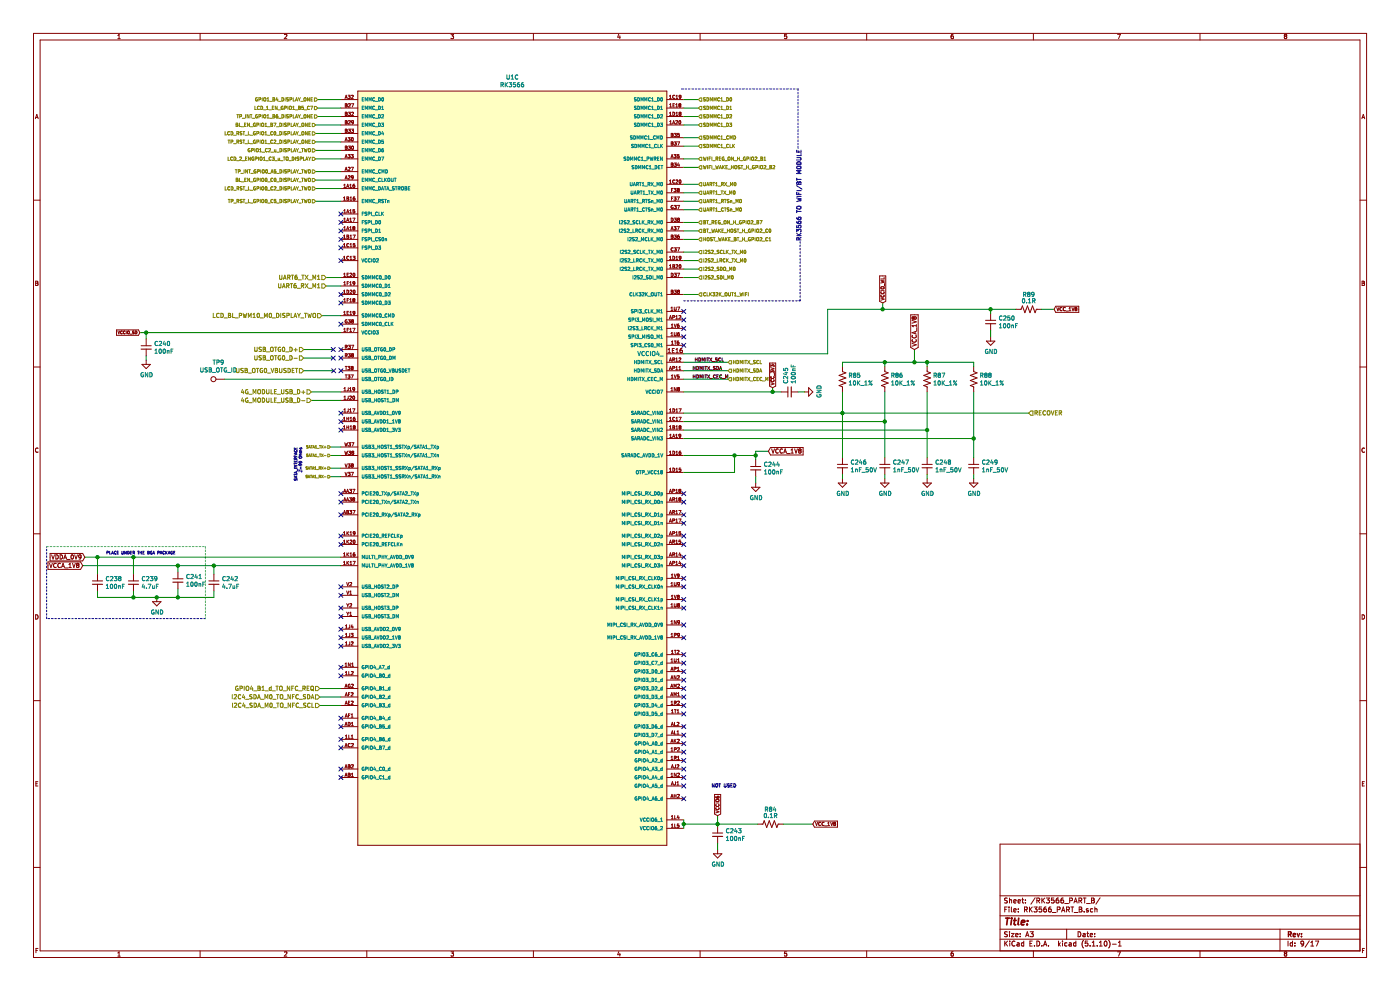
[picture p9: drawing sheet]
EESchema Schematic File Version 4
EELAYER 30 0
EELAYER END
$Descr A3 16535 11693
encoding utf-8
Sheet 9 17
Title ""
Date ""
Rev ""
Comp ""
Comment1 ""
Comment2 ""
Comment3 ""
Comment4 ""
$EndDescr
Text HLabel 8250 1175 2    39   Input ~ 0
SDMMC1_D0
Text HLabel 8250 1275 2    39   Input ~ 0
SDMMC1_D1
Text HLabel 8250 1375 2    39   Input ~ 0
SDMMC1_D2
Text HLabel 8250 1475 2    39   Input ~ 0
SDMMC1_D3
Text HLabel 8250 1625 2    39   Input ~ 0
SDMMC1_CMD
Text HLabel 8250 1725 2    39   Input ~ 0
SDMMC1_CLK
Text HLabel 8250 1875 2    39   Input ~ 0
WIFI_REG_ON_H_GPIO2_B1
Text HLabel 8250 1975 2    39   Input ~ 0
WIFI_WAKE_HOST_H_GPIO2_B2
Wire Wire Line
	8075 1175 8250 1175
Wire Wire Line
	8075 1275 8250 1275
Wire Wire Line
	8075 1375 8250 1375
Wire Wire Line
	8075 1475 8250 1475
Wire Wire Line
	8075 1625 8250 1625
Wire Wire Line
	8075 1725 8250 1725
Wire Wire Line
	8075 1875 8250 1875
Wire Wire Line
	8075 1975 8250 1975
Text HLabel 8250 2175 2    39   Input ~ 0
UART1_RX_M0
Wire Wire Line
	8075 2175 8250 2175
Text HLabel 8250 2275 2    39   Input ~ 0
UART1_TX_M0
Wire Wire Line
	8075 2275 8250 2275
Text HLabel 8250 2375 2    39   Input ~ 0
UART1_RTSn_M0
Wire Wire Line
	8075 2375 8250 2375
Text HLabel 8250 2475 2    39   Input ~ 0
UART1_CTSn_M0
Wire Wire Line
	8075 2475 8250 2475
Text HLabel 8250 2625 2    39   Input ~ 0
BT_REG_ON_H_GPIO2_B7
Wire Wire Line
	8075 2625 8250 2625
Text HLabel 8250 2725 2    39   Input ~ 0
BT_WAKE_HOST_H_GPIO2_C0
Wire Wire Line
	8075 2725 8250 2725
Text HLabel 8250 2825 2    39   Input ~ 0
HOST_WAKE_BT_H_GPIO2_C1
Wire Wire Line
	8075 2825 8250 2825
Text HLabel 8250 2975 2    39   Input ~ 0
I2S2_SCLK_TX_M0
Wire Wire Line
	8075 2975 8250 2975
Text HLabel 8250 3075 2    39   Input ~ 0
I2S2_LRCK_TX_M0
Wire Wire Line
	8075 3075 8250 3075
Text HLabel 8250 3175 2    39   Input ~ 0
I2S2_SDO_M0
Wire Wire Line
	8075 3175 8250 3175
Text HLabel 8250 3275 2    39   Input ~ 0
I2S2_SDI_M0
Wire Wire Line
	8075 3275 8250 3275
Text HLabel 8250 3475 2    39   Input ~ 0
CLK32K_OUT1_WIFI
Wire Wire Line
	8075 3475 8250 3475
Wire Notes Line
	8050 1050 9425 1050
Wire Notes Line
	9425 1050 9425 1750
Text Notes 9475 2850 1    50   ~ 10
RK3566 TO WIFI/BT MODULE
Wire Notes Line
	8075 3550 9450 3550
Wire Notes Line
	9450 3550 9450 2850
Text HLabel 3900 5275 0    30   Input ~ 0
SATA1_TX+
Text HLabel 3900 5375 0    30   Input ~ 0
SATA1_TX-
Wire Wire Line
	4025 5275 3900 5275
Wire Wire Line
	3900 5375 4025 5375
Text HLabel 3900 5525 0    30   Input ~ 0
SATA1_RX+
Text HLabel 3900 5625 0    30   Input ~ 0
SATA1_RX-
Wire Wire Line
	4025 5525 3900 5525
Wire Wire Line
	3900 5625 4025 5625
Wire Wire Line
	3750 1375 4025 1375
Wire Wire Line
	4025 1275 3750 1275
Wire Wire Line
	4025 1175 3750 1175
Text HLabel 3750 1175 0    39   Input ~ 0
GPIO1_B4_DISPLAY_ONE
Text HLabel 3750 1275 0    39   Input ~ 0
LCD_1_EN_GPIO1_B5_C7
Text HLabel 3750 1375 0    39   Input ~ 0
TP_INT_GPIO1_B6_DISPLAY_ONE
Text HLabel 3725 1475 0    39   Input ~ 0
BL_EN_GPIO1_B7_DISPLAY_ONE
Wire Wire Line
	4025 1475 3725 1475
Text HLabel 3725 1575 0    39   Input ~ 0
LCD_RST_L_GPIO1_C0_DISPLAY_ONE
Text HLabel 3725 1675 0    39   Input ~ 0
TP_RST_L_GPIO1_C2_DISPLAY_ONE
Wire Wire Line
	4025 1575 3725 1575
Wire Wire Line
	3725 1675 4025 1675
Text HLabel 3675 4625 0    50   Input ~ 0
4G_MODULE_USB_D+
Text HLabel 3675 4725 0    50   Input ~ 0
4G_MODULE_USB_D-
Wire Wire Line
	4025 4625 3675 4625
Wire Wire Line
	3675 4725 4025 4725
Text HLabel 3850 3375 0    50   Input ~ 0
UART6_RX_M1
Text HLabel 3850 3275 0    50   Input ~ 0
UART6_TX_M1
Wire Wire Line
	4025 3275 3850 3275
Wire Wire Line
	3850 3375 4025 3375
Text GLabel 1650 3925 0    33   Input ~ 7
VCCIO_SD
Wire Wire Line
	1650 3925 1725 3925
$Comp
L Device:C_Small C240
U 1 1
P 1725 4100
F 0 "C240" H 1817 4146 50  0000 L CNN
F 1 "100nF" H 1817 4055 50  0000 L CNN
F 2 "Capacitor_SMD:C_0402_1005Metric" H 1725 4100 50  0001 C CNN
F 3 "~" H 1725 4100 50  0001 C CNN
	1    1725 4100
	1    0    0    -1  
$EndComp
Wire Wire Line
	1725 4000 1725 3925
Connection ~ 1725 3925
Wire Wire Line
	1725 3925 4025 3925
$Comp
L OLIMEX_Power:GND #PWR0249
U 1 1
P 1725 4250
F 0 "#PWR0249" H 1725 4000 50  0001 C CNN
F 1 "GND" H 1730 4077 50  0000 C CNN
F 2 "" H 1725 4250 60  0000 C CNN
F 3 "" H 1725 4250 60  0000 C CNN
	1    1725 4250
	1    0    0    -1  
$EndComp
Wire Wire Line
	1725 4250 1725 4200
Text Notes 3575 5275 3    33   ~ 0
SATA_INTERFACE\nZ=90 Ohms
Text HLabel 3775 8225 0    50   Input ~ 0
I2C4_SDA_M0_TO_NFC_SDA
Text HLabel 3775 8325 0    50   Input ~ 0
I2C4_SDA_M0_TO_NFC_SCL
Wire Wire Line
	4025 8225 3775 8225
Wire Wire Line
	3775 8325 4025 8325
Text HLabel 3775 8125 0    50   Input ~ 0
GPIO4_B1_d_TO_NFC_REQ
Wire Wire Line
	4025 8125 3775 8125
Text HLabel 3585 4375 0    50   Input ~ 0
USB_OTG0_VBUSDET
$Comp
L Connector:TestPoint TP9
U 1 1
P 2650 4475
F 0 "TP9" V 2845 4547 50  0000 C CNN
F 1 "USB_OTG_ID" V 2754 4547 50  0000 C CNN
F 2 "TestPoint:TestPoint_Pad_D1.0mm" H 2850 4475 50  0001 C CNN
F 3 "~" H 2850 4475 50  0001 C CNN
	1    2650 4475
	0    -1   -1   0   
$EndComp
Wire Wire Line
	4025 4475 2650 4475
Wire Wire Line
	3935 4375 3585 4375
Text HLabel 3585 4225 0    50   Input ~ 0
USB_OTG0_D-
Text HLabel 3585 4125 0    50   Input ~ 0
USB_OTG0_D+
Wire Wire Line
	3935 4125 3585 4125
Wire Wire Line
	3585 4225 3935 4225
Text HLabel 12150 4875 2    50   Input ~ 0
RECOVER
Wire Wire Line
	12150 4875 9950 4875
$Comp
L Device:R_US R85
U 1 1
P 9950 4475
F 0 "R85" H 10018 4521 50  0000 L CNN
F 1 "10K_1%" H 10018 4430 50  0000 L CNN
F 2 "Resistor_SMD:R_0402_1005Metric" V 9990 4465 50  0001 C CNN
F 3 "~" H 9950 4475 50  0001 C CNN
	1    9950 4475
	1    0    0    -1  
$EndComp
$Comp
L Device:R_US R86
U 1 1
P 10450 4475
F 0 "R86" H 10518 4521 50  0000 L CNN
F 1 "10K_1%" H 10518 4430 50  0000 L CNN
F 2 "Resistor_SMD:R_0402_1005Metric" V 10490 4465 50  0001 C CNN
F 3 "~" H 10450 4475 50  0001 C CNN
	1    10450 4475
	1    0    0    -1  
$EndComp
$Comp
L Device:R_US R87
U 1 1
P 10950 4475
F 0 "R87" H 11018 4521 50  0000 L CNN
F 1 "10K_1%" H 11018 4430 50  0000 L CNN
F 2 "Resistor_SMD:R_0402_1005Metric" V 10990 4465 50  0001 C CNN
F 3 "~" H 10950 4475 50  0001 C CNN
	1    10950 4475
	1    0    0    -1  
$EndComp
$Comp
L Device:R_US R88
U 1 1
P 11500 4475
F 0 "R88" H 11568 4521 50  0000 L CNN
F 1 "10K_1%" H 11568 4430 50  0000 L CNN
F 2 "Resistor_SMD:R_0402_1005Metric" V 11540 4465 50  0001 C CNN
F 3 "~" H 11500 4475 50  0001 C CNN
	1    11500 4475
	1    0    0    -1  
$EndComp
Text GLabel 10800 4125 1    50   Input ~ 0
VCCA_1V8
Wire Wire Line
	9950 4325 9950 4275
Wire Wire Line
	11500 4275 11500 4325
Wire Wire Line
	10950 4325 10950 4275
Wire Wire Line
	10450 4325 10450 4275
Wire Wire Line
	9950 4275 10450 4275
Connection ~ 10450 4275
Wire Wire Line
	10450 4275 10800 4275
Wire Wire Line
	10800 4125 10800 4275
Connection ~ 10800 4275
Wire Wire Line
	10800 4275 10950 4275
$Comp
L Device:C_Small C246
U 1 1
P 9950 5500
F 0 "C246" H 10042 5546 50  0000 L CNN
F 1 "1nF_50V" H 10042 5455 50  0000 L CNN
F 2 "Capacitor_SMD:C_0402_1005Metric" H 9950 5500 50  0001 C CNN
F 3 "~" H 9950 5500 50  0001 C CNN
	1    9950 5500
	1    0    0    -1  
$EndComp
$Comp
L Device:C_Small C247
U 1 1
P 10450 5500
F 0 "C247" H 10542 5546 50  0000 L CNN
F 1 "1nF_50V" H 10542 5455 50  0000 L CNN
F 2 "Capacitor_SMD:C_0402_1005Metric" H 10450 5500 50  0001 C CNN
F 3 "~" H 10450 5500 50  0001 C CNN
	1    10450 5500
	1    0    0    -1  
$EndComp
$Comp
L OLIMEX_Power:GND #PWR0255
U 1 1
P 10450 5650
F 0 "#PWR0255" H 10450 5400 50  0001 C CNN
F 1 "GND" H 10455 5477 50  0000 C CNN
F 2 "" H 10450 5650 60  0000 C CNN
F 3 "" H 10450 5650 60  0000 C CNN
	1    10450 5650
	1    0    0    -1  
$EndComp
Wire Wire Line
	10450 5650 10450 5600
$Comp
L Device:C_Small C248
U 1 1
P 10950 5500
F 0 "C248" H 11042 5546 50  0000 L CNN
F 1 "1nF_50V" H 11042 5455 50  0000 L CNN
F 2 "Capacitor_SMD:C_0402_1005Metric" H 10950 5500 50  0001 C CNN
F 3 "~" H 10950 5500 50  0001 C CNN
	1    10950 5500
	1    0    0    -1  
$EndComp
$Comp
L OLIMEX_Power:GND #PWR0256
U 1 1
P 10950 5650
F 0 "#PWR0256" H 10950 5400 50  0001 C CNN
F 1 "GND" H 10955 5477 50  0000 C CNN
F 2 "" H 10950 5650 60  0000 C CNN
F 3 "" H 10950 5650 60  0000 C CNN
	1    10950 5650
	1    0    0    -1  
$EndComp
Wire Wire Line
	10950 5650 10950 5600
$Comp
L Device:C_Small C249
U 1 1
P 11500 5500
F 0 "C249" H 11592 5546 50  0000 L CNN
F 1 "1nF_50V" H 11592 5455 50  0000 L CNN
F 2 "Capacitor_SMD:C_0402_1005Metric" H 11500 5500 50  0001 C CNN
F 3 "~" H 11500 5500 50  0001 C CNN
	1    11500 5500
	1    0    0    -1  
$EndComp
$Comp
L OLIMEX_Power:GND #PWR0257
U 1 1
P 11500 5650
F 0 "#PWR0257" H 11500 5400 50  0001 C CNN
F 1 "GND" H 11505 5477 50  0000 C CNN
F 2 "" H 11500 5650 60  0000 C CNN
F 3 "" H 11500 5650 60  0000 C CNN
	1    11500 5650
	1    0    0    -1  
$EndComp
Wire Wire Line
	11500 5650 11500 5600
Wire Wire Line
	8075 4975 10450 4975
Wire Wire Line
	10450 4975 10450 5400
Wire Wire Line
	9950 5400 9950 4875
Connection ~ 9950 4875
Wire Wire Line
	9950 4875 8075 4875
Wire Wire Line
	10450 4625 10450 4975
Connection ~ 10450 4975
Wire Wire Line
	8075 5075 10950 5075
Wire Wire Line
	10950 4625 10950 5075
Connection ~ 10950 5075
Wire Wire Line
	10950 5075 10950 5400
Connection ~ 10950 4275
Wire Wire Line
	10950 4275 11500 4275
Wire Wire Line
	11500 4625 11500 5175
Wire Wire Line
	8075 5175 11500 5175
Connection ~ 11500 5175
Wire Wire Line
	11500 5175 11500 5400
Wire Wire Line
	9950 4625 9950 4875
Text GLabel 9075 5325 2    50   Input ~ 0
VCCA_1V8
$Comp
L Device:C_Small C244
U 1 1
P 8925 5525
F 0 "C244" H 9017 5571 50  0000 L CNN
F 1 "100nF" H 9017 5480 50  0000 L CNN
F 2 "Capacitor_SMD:C_0402_1005Metric" H 8925 5525 50  0001 C CNN
F 3 "~" H 8925 5525 50  0001 C CNN
	1    8925 5525
	1    0    0    -1  
$EndComp
Wire Wire Line
	8075 5375 8675 5375
Wire Wire Line
	8925 5375 8925 5425
Wire Wire Line
	8675 5575 8675 5375
Connection ~ 8675 5375
Wire Wire Line
	8675 5375 8925 5375
Wire Wire Line
	9950 5650 9950 5600
$Comp
L OLIMEX_Power:GND #PWR0254
U 1 1
P 9950 5650
F 0 "#PWR0254" H 9950 5400 50  0001 C CNN
F 1 "GND" H 9955 5477 50  0000 C CNN
F 2 "" H 9950 5650 60  0000 C CNN
F 3 "" H 9950 5650 60  0000 C CNN
	1    9950 5650
	1    0    0    -1  
$EndComp
$Comp
L OLIMEX_Power:GND #PWR0252
U 1 1
P 8925 5700
F 0 "#PWR0252" H 8925 5450 50  0001 C CNN
F 1 "GND" H 8930 5527 50  0000 C CNN
F 2 "" H 8925 5700 60  0000 C CNN
F 3 "" H 8925 5700 60  0000 C CNN
	1    8925 5700
	1    0    0    -1  
$EndComp
Wire Wire Line
	8925 5700 8925 5625
Wire Wire Line
	9075 5325 8925 5325
Wire Wire Line
	8925 5325 8925 5375
Connection ~ 8925 5375
$Comp
L Device:C_Small C241
U 1 1
P 2100 6850
F 0 "C241" H 2192 6896 50  0000 L CNN
F 1 "100nF" H 2192 6805 50  0000 L CNN
F 2 "Capacitor_SMD:C_0402_1005Metric" H 2100 6850 50  0001 C CNN
F 3 "~" H 2100 6850 50  0001 C CNN
	1    2100 6850
	1    0    0    -1  
$EndComp
$Comp
L Device:C_Small C242
U 1 1
P 2525 6875
F 0 "C242" H 2617 6921 50  0000 L CNN
F 1 "4.7uF" H 2617 6830 50  0000 L CNN
F 2 "Capacitor_SMD:C_0402_1005Metric" H 2525 6875 50  0001 C CNN
F 3 "~" H 2525 6875 50  0001 C CNN
	1    2525 6875
	1    0    0    -1  
$EndComp
Wire Wire Line
	2525 7050 2525 6975
$Comp
L Device:C_Small C238
U 1 1
P 1150 6875
F 0 "C238" H 1242 6921 50  0000 L CNN
F 1 "100nF" H 1242 6830 50  0000 L CNN
F 2 "Capacitor_SMD:C_0402_1005Metric" H 1150 6875 50  0001 C CNN
F 3 "~" H 1150 6875 50  0001 C CNN
	1    1150 6875
	1    0    0    -1  
$EndComp
Wire Wire Line
	1150 7050 1150 6975
$Comp
L Device:C_Small C239
U 1 1
P 1575 6875
F 0 "C239" H 1667 6921 50  0000 L CNN
F 1 "4.7uF" H 1667 6830 50  0000 L CNN
F 2 "Capacitor_SMD:C_0402_1005Metric" H 1575 6875 50  0001 C CNN
F 3 "~" H 1575 6875 50  0001 C CNN
	1    1575 6875
	1    0    0    -1  
$EndComp
Wire Wire Line
	1575 7050 1575 6975
$Comp
L OLIMEX_Power:GND #PWR0250
U 1 1
P 1850 7050
F 0 "#PWR0250" H 1850 6800 50  0001 C CNN
F 1 "GND" H 1855 6877 50  0000 C CNN
F 2 "" H 1850 7050 60  0000 C CNN
F 3 "" H 1850 7050 60  0000 C CNN
	1    1850 7050
	1    0    0    -1  
$EndComp
Text GLabel 975  6675 0    50   Input ~ 0
VCCA_1V8
Text GLabel 1000 6575 0    50   Input ~ 0
VDDA_0V9
Wire Wire Line
	4025 6575 1575 6575
Wire Wire Line
	975  6675 2100 6675
Wire Wire Line
	1150 6775 1150 6575
Connection ~ 1150 6575
Wire Wire Line
	1150 6575 1000 6575
Wire Wire Line
	1575 6775 1575 6575
Connection ~ 1575 6575
Wire Wire Line
	1575 6575 1150 6575
Wire Wire Line
	2100 6750 2100 6675
Connection ~ 2100 6675
Wire Wire Line
	2100 6675 2525 6675
Wire Wire Line
	2525 6775 2525 6675
Connection ~ 2525 6675
Wire Wire Line
	2525 6675 4025 6675
Wire Wire Line
	1150 7050 1575 7050
Connection ~ 1575 7050
Wire Wire Line
	1575 7050 1850 7050
Wire Wire Line
	2100 6950 2100 7050
Connection ~ 2100 7050
Wire Wire Line
	2100 7050 2525 7050
Connection ~ 1850 7050
Wire Wire Line
	1850 7050 2100 7050
Wire Notes Line rgb(54, 194, 90)
	2425 6450 2425 7300
Wire Notes Line
	2425 7300 550  7300
Wire Notes Line
	550  7300 550  6450
Wire Notes Line rgb(94, 194, 102)
	550  6450 2425 6450
Text Notes 2075 6550 2    33   ~ 0
PLACE UNDER THE BGA PACKAGE\n
Wire Wire Line
	8075 4175 9775 4175
Wire Wire Line
	9775 4175 9775 3650
Text GLabel 12450 3650 2    39   Input ~ 0
VCC_1V8
$Comp
L Device:R_US R89
U 1 1
P 12150 3650
F 0 "R89" V 11975 3650 50  0000 C CNN
F 1 "0.1R" V 12050 3650 50  0000 C CNN
F 2 "Resistor_SMD:R_0402_1005Metric" V 12190 3640 50  0001 C CNN
F 3 "~" H 12150 3650 50  0001 C CNN
	1    12150 3650
	0    1    1    0   
$EndComp
$Comp
L Device:C_Small C250
U 1 1
P 11700 3800
F 0 "C250" H 11792 3846 50  0000 L CNN
F 1 "100nF" H 11792 3755 50  0000 L CNN
F 2 "Capacitor_SMD:C_0402_1005Metric" H 11700 3800 50  0001 C CNN
F 3 "~" H 11700 3800 50  0001 C CNN
	1    11700 3800
	1    0    0    -1  
$EndComp
Wire Wire Line
	9775 3650 10425 3650
Wire Wire Line
	12300 3650 12450 3650
Wire Wire Line
	11700 3700 11700 3650
Connection ~ 11700 3650
Wire Wire Line
	11700 3650 12000 3650
$Comp
L OLIMEX_Power:GND #PWR0258
U 1 1
P 11700 3975
F 0 "#PWR0258" H 11700 3725 50  0001 C CNN
F 1 "GND" H 11705 3802 50  0000 C CNN
F 2 "" H 11700 3975 60  0000 C CNN
F 3 "" H 11700 3975 60  0000 C CNN
	1    11700 3975
	1    0    0    -1  
$EndComp
Wire Wire Line
	11700 3975 11700 3900
Text GLabel 10425 3575 1    39   Input ~ 0
VCCIO_WL
Wire Wire Line
	10425 3575 10425 3650
Connection ~ 10425 3650
Wire Wire Line
	10425 3650 11700 3650
$Comp
L GCL_Integrated-Circuits:RK3566 U?
U 3 1
P 6025 575
AR Path="/62988BD1" Ref="U?"  Part="3" 
AR Path="/62987DE9/62988BD1" Ref="U1"  Part="3" 
F 0 "U1" H 6050 240 50  0000 C CNN
F 1 "RK3566" H 6050 149 50  0000 C CNN
F 2 "greencharge-footprints:RK366_BGA-565_20x18_15.5x14.4mm" H 5475 475 50  0001 C CNN
F 3 "" H 5475 475 50  0001 C CNN
	3    6025 575 
	1    0    0    -1  
$EndComp
NoConn ~ 4025 2525
NoConn ~ 4025 2625
NoConn ~ 4025 2725
NoConn ~ 4025 2825
NoConn ~ 4025 2925
NoConn ~ 4025 3075
NoConn ~ 4025 3475
NoConn ~ 4025 3575
NoConn ~ 4025 3825
NoConn ~ 4025 4875
NoConn ~ 4025 4975
NoConn ~ 4025 5075
NoConn ~ 4025 5825
NoConn ~ 4025 5925
NoConn ~ 4025 6075
NoConn ~ 4025 6325
NoConn ~ 4025 6425
NoConn ~ 4025 6925
NoConn ~ 4025 7025
NoConn ~ 4025 7175
NoConn ~ 4025 7275
NoConn ~ 4025 7425
NoConn ~ 4025 7525
NoConn ~ 4025 7625
NoConn ~ 4025 7875
NoConn ~ 4025 7975
NoConn ~ 4025 8475
NoConn ~ 4025 8575
NoConn ~ 4025 8725
NoConn ~ 4025 8825
NoConn ~ 4025 9075
NoConn ~ 4025 9175
NoConn ~ 8075 9425
NoConn ~ 8075 9275
NoConn ~ 8075 9175
NoConn ~ 8075 9075
NoConn ~ 8075 8975
NoConn ~ 8075 8875
NoConn ~ 8075 8775
NoConn ~ 8075 8675
NoConn ~ 8075 8575
NoConn ~ 8075 8425
NoConn ~ 8075 8325
NoConn ~ 8075 8225
NoConn ~ 8075 8125
NoConn ~ 8075 8025
NoConn ~ 8075 7925
NoConn ~ 8075 7825
NoConn ~ 8075 7725
NoConn ~ 8075 7525
NoConn ~ 8075 7375
NoConn ~ 8075 7175
NoConn ~ 8075 7075
NoConn ~ 8075 6925
NoConn ~ 8075 6825
NoConn ~ 8075 6675
NoConn ~ 8075 6575
NoConn ~ 8075 6425
NoConn ~ 8075 6325
NoConn ~ 8075 6175
NoConn ~ 8075 6075
NoConn ~ 8075 5925
NoConn ~ 8075 5825
Wire Wire Line
	8075 5575 8675 5575
NoConn ~ 8075 4075
NoConn ~ 8075 3975
NoConn ~ 8075 3875
NoConn ~ 8075 3775
NoConn ~ 8075 3675
Text GLabel 9125 4575 1    39   Input ~ 0
VCC_3V3
$Comp
L Device:C_Small C245
U 1 1
P 9325 4625
F 0 "C245" H 9417 4671 50  0000 L CNN
F 1 "100nF" H 9417 4580 50  0000 L CNN
F 2 "Capacitor_SMD:C_0402_1005Metric" H 9325 4625 50  0001 C CNN
F 3 "~" H 9325 4625 50  0001 C CNN
	1    9325 4625
	0    -1   -1   0   
$EndComp
$Comp
L OLIMEX_Power:GND #PWR0253
U 1 1
P 9500 4625
F 0 "#PWR0253" H 9500 4375 50  0001 C CNN
F 1 "GND" H 9505 4452 50  0000 C CNN
F 2 "" H 9500 4625 60  0000 C CNN
F 3 "" H 9500 4625 60  0000 C CNN
	1    9500 4625
	0    -1   -1   0   
$EndComp
Wire Wire Line
	9500 4625 9425 4625
Wire Wire Line
	8075 4625 9125 4625
Wire Wire Line
	9125 4625 9125 4575
Wire Wire Line
	9125 4625 9225 4625
Connection ~ 9125 4625
Text GLabel 8475 9625 1    39   Input ~ 0
VCCIO6
$Comp
L Device:C_Small C243
U 1 1
P 8475 9850
F 0 "C243" H 8567 9896 50  0000 L CNN
F 1 "100nF" H 8567 9805 50  0000 L CNN
F 2 "Capacitor_SMD:C_0402_1005Metric" H 8475 9850 50  0001 C CNN
F 3 "~" H 8475 9850 50  0001 C CNN
	1    8475 9850
	1    0    0    -1  
$EndComp
$Comp
L OLIMEX_Power:GND #PWR0251
U 1 1
P 8475 10025
F 0 "#PWR0251" H 8475 9775 50  0001 C CNN
F 1 "GND" H 8480 9852 50  0000 C CNN
F 2 "" H 8475 10025 60  0000 C CNN
F 3 "" H 8475 10025 60  0000 C CNN
	1    8475 10025
	1    0    0    -1  
$EndComp
Wire Wire Line
	8475 10025 8475 9950
Text GLabel 9600 9725 2    39   Input ~ 0
VCC_1V8
$Comp
L Device:R_US R84
U 1 1
P 9100 9725
F 0 "R84" V 8925 9725 50  0000 C CNN
F 1 "0.1R" V 9000 9725 50  0000 C CNN
F 2 "Resistor_SMD:R_0402_1005Metric" V 9140 9715 50  0001 C CNN
F 3 "~" H 9100 9725 50  0001 C CNN
	1    9100 9725
	0    1    1    0   
$EndComp
Wire Wire Line
	9600 9725 9250 9725
Wire Wire Line
	8075 9725 8075 9675
Wire Wire Line
	8950 9725 8475 9725
Wire Wire Line
	8075 9775 8075 9725
Connection ~ 8075 9725
Wire Wire Line
	8475 9625 8475 9725
Connection ~ 8475 9725
Wire Wire Line
	8475 9725 8075 9725
Wire Wire Line
	8475 9725 8475 9750
Text Notes 8400 9300 0    39   ~ 0
NOT USED
Text HLabel 3725 1775 0    39   Input ~ 0
GPIO1_C2_u_DISPLAY_TWO
Wire Wire Line
	4025 1775 3725 1775
Text HLabel 3725 1875 0    39   Input ~ 0
LCD_2_ENGPIO1_C3_u_TO_DISPLAY
Wire Wire Line
	4025 1875 3725 1875
Text HLabel 3725 2025 0    39   Input ~ 0
TP_INT_GPIO0_A5_DISPLAY_TWO
Text HLabel 3725 2125 0    39   Input ~ 0
BL_EN_GPIO0_C0_DISPLAY_TWO
Text HLabel 3725 2225 0    39   Input ~ 0
LCD_RST_L_GPIO0_C2_DISPLAY_TWO
Text HLabel 3725 2375 0    39   Input ~ 0
TP_RST_L_GPIO0_C5_DISPLAY_TWO
Wire Wire Line
	4025 2025 3725 2025
Wire Wire Line
	4025 2125 3725 2125
Wire Wire Line
	3725 2225 4025 2225
Wire Wire Line
	4025 2375 3725 2375
Text HLabel 3800 3725 0    50   Input ~ 0
LCD_BL_PWM10_M0_DISPLAY_TWO
Wire Wire Line
	4025 3725 3800 3725
Text Label 8175 4475 0    39   ~ 0
HDMITX_CEC_M
Text Label 8175 4375 0    39   ~ 0
HDMITX_SDA
Text Label 8200 4275 0    39   ~ 0
HDMITX_SCL
Wire Wire Line
	8075 4375 8600 4375
Wire Wire Line
	8075 4275 8600 4275
Wire Wire Line
	8075 4475 8600 4475
Text HLabel 8600 4275 2    39   Input ~ 0
HDMITX_SCL
Text HLabel 8600 4375 2    39   Input ~ 0
HDMITX_SDA
Text HLabel 8600 4475 2    39   Input ~ 0
HDMITX_CEC_M0
NoConn ~ 3935 4125
NoConn ~ 3935 4225
NoConn ~ 3940 4375
NoConn ~ 4025 4375
NoConn ~ 4025 4225
NoConn ~ 4025 4125
$EndSCHEMATC
